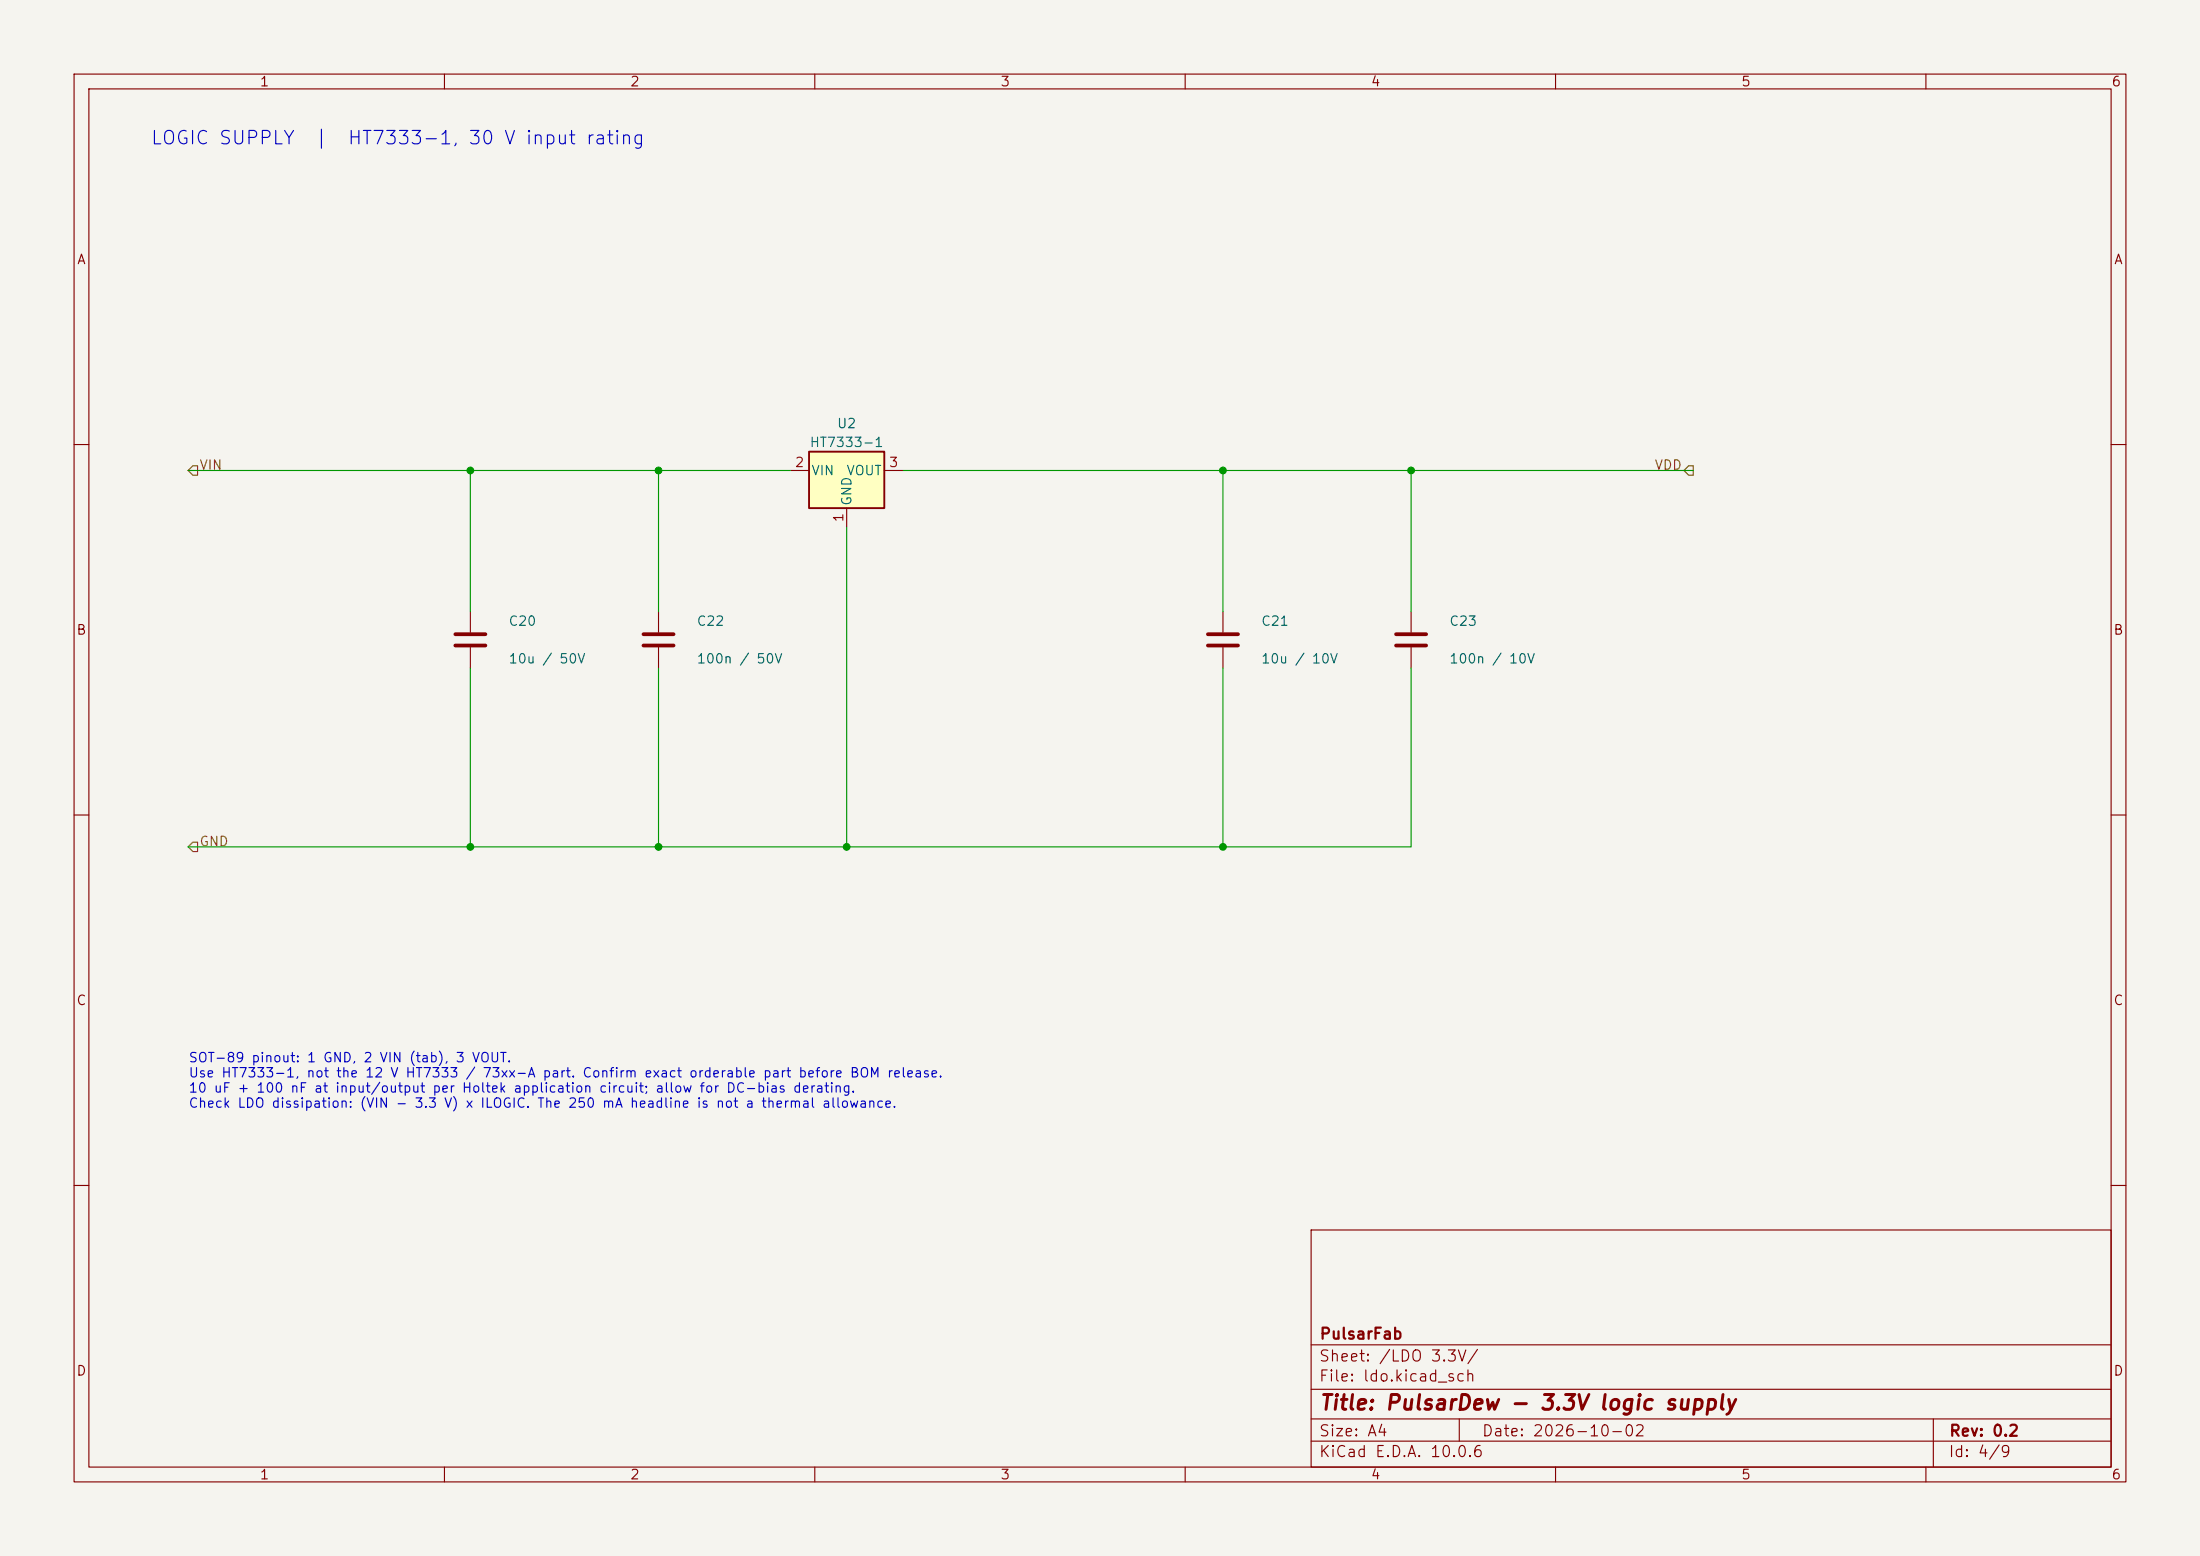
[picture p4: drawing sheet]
(kicad_sch (version 20260306) (generator "eeschema") (generator_version "10.0") (paper "A4")
(title_block (title "PulsarDew - 3.3V logic supply") (date "2026-10-02") (rev "0.2") (company "PulsarFab"))
(lib_symbols
(symbol "pulsarfab:HT7333-1"
 (pin_names
  (offset 0.254))
 (in_bom yes)
 (on_board yes)
 (property "Reference" "U" (at 0 5.08 0) (effects (font (size 1.27 1.27))))
 (property "Value" "HT7333-1" (at 0 2.54 0) (effects (font (size 1.27 1.27))))
 (property "Footprint" "Package_TO_SOT_SMD:SOT-89-3" (at 0 0 0) (effects (font (size 1.27 1.27)) (hide yes)))
 (property "Datasheet" "https://www.holtek.com/webapi/116711/HT73xx-1v120.pdf" (at 0 0 0) (effects (font (size 1.27 1.27)) (hide yes)))
 (property "Description" "3.3V 30V-input LDO, SOT89: 1 GND, 2 VIN, 3 VOUT" (at 0 0 0) (effects (font (size 1.27 1.27)) (hide yes)))
 (symbol "HT7333-1_0_1"
  (rectangle (start -5.08 2.54) (end 5.08 -5.08) (stroke (width 0.254) (type default)) (fill (type background))))
 (symbol "HT7333-1_1_1"
  (pin power_in line (at 0 -7.62 90) (length 2.54) (name "GND" (effects (font (size 1.27 1.27)))) (number "1" (effects (font (size 1.27 1.27)))))
  (pin power_in line (at -7.62 0 0) (length 2.54) (name "VIN" (effects (font (size 1.27 1.27)))) (number "2" (effects (font (size 1.27 1.27)))))
  (pin power_out line (at 7.62 0 180) (length 2.54) (name "VOUT" (effects (font (size 1.27 1.27)))) (number "3" (effects (font (size 1.27 1.27)))))))
(symbol "Device:C"
 (pin_numbers (hide yes))
 (pin_names
  (offset 0.254))
 (exclude_from_sim no)
 (in_bom yes)
 (on_board yes)
 (in_pos_files yes)
 (duplicate_pin_numbers_are_jumpers no)
 (property "Reference" "C" (at 0.635 2.54 0) (show_name no) (do_not_autoplace no) (effects (font (size 1.27 1.27)) (justify left)))
 (property "Value" "C" (at 0.635 -2.54 0) (show_name no) (do_not_autoplace no) (effects (font (size 1.27 1.27)) (justify left)))
 (property "Footprint" "" (at 0.9652 -3.81 0) (show_name no) (do_not_autoplace no) (hide yes) (effects (font (size 1.27 1.27))))
 (property "Datasheet" "" (at 0 0 0) (show_name no) (do_not_autoplace no) (hide yes) (effects (font (size 1.27 1.27))))
 (property "Description" "Unpolarized capacitor" (at 0 0 0) (show_name no) (do_not_autoplace no) (hide yes) (effects (font (size 1.27 1.27))))
 (symbol "C_0_1"
  (polyline (pts (xy -2.032 0.762) (xy 2.032 0.762)) (stroke (width 0.508) (type default)) (fill (type none)))
  (polyline (pts (xy -2.032 -0.762) (xy 2.032 -0.762)) (stroke (width 0.508) (type default)) (fill (type none))))
 (symbol "C_1_1"
  (pin passive line (at 0 3.81 270) (length 2.794) (name "" (effects (font (size 1.27 1.27)))) (number "1" (effects (font (size 1.27 1.27)))))
  (pin passive line (at 0 -3.81 90) (length 2.794) (name "" (effects (font (size 1.27 1.27)))) (number "2" (effects (font (size 1.27 1.27))))))
 (embedded_fonts no)))
(text "LOGIC SUPPLY  |  HT7333-1, 30 V input rating" (at 20.3200 17.7800 0) (effects (font (size 1.8 1.8)) (justify left top)))
(symbol
 (lib_id "pulsarfab:HT7333-1")
 (at 114.3 63.5 0.0)
 (unit 1)
 (in_bom yes)
 (on_board yes)
 (dnp no)
 (property "Reference" "U2" (at 114.3 57.15 0.0) (effects (font (size 1.27 1.27))))
 (property "Value" "HT7333-1" (at 114.3 59.69 0.0) (effects (font (size 1.27 1.27))))
 (property "Footprint" "Package_TO_SOT_SMD:SOT-89-3" (at 114.3 63.5 0.0) (effects (font (size 1.27 1.27)) (hide yes)))
 (property "Datasheet" "https://www.holtek.com/webapi/116711/HT73xx-1v120.pdf" (at 114.3 63.5 0.0) (effects (font (size 1.27 1.27)) (hide yes)))
 (property "Description" "" (at 114.3 63.5 0.0) (effects (font (size 1.27 1.27)) (hide yes)))
 (property "LCSC" "" (at 114.3 63.5 0.0) (effects (font (size 1.27 1.27)) (hide yes)))
 (property "MPN" "HT7333-1" (at 114.3 63.5 0.0) (effects (font (size 1.27 1.27)) (hide yes)))
 (property "Manufacturer" "Holtek" (at 114.3 63.5 0.0) (effects (font (size 1.27 1.27)) (hide yes)))
 (pin "1")
 (pin "2")
 (pin "3"))
(symbol
 (lib_id "Device:C")
 (at 63.5 86.36 0.0)
 (unit 1)
 (in_bom yes)
 (on_board yes)
 (dnp no)
 (property "Reference" "C20" (at 68.58 83.82 0.0) (effects (font (size 1.27 1.27)) (justify left)))
 (property "Value" "10u / 50V" (at 68.58 88.9 0.0) (effects (font (size 1.27 1.27)) (justify left)))
 (property "Footprint" "Capacitor_SMD:C_1210_3225Metric" (at 63.5 86.36 0.0) (effects (font (size 1.27 1.27)) (hide yes)))
 (property "Datasheet" "" (at 63.5 86.36 0.0) (effects (font (size 1.27 1.27)) (hide yes)))
 (property "Description" "" (at 63.5 86.36 0.0) (effects (font (size 1.27 1.27)) (hide yes)))
 (property "LCSC" "" (at 63.5 86.36 0.0) (effects (font (size 1.27 1.27)) (hide yes)))
 (property "MPN" "" (at 63.5 86.36 0.0) (effects (font (size 1.27 1.27)) (hide yes)))
 (pin "1")
 (pin "2"))
(symbol
 (lib_id "Device:C")
 (at 165.1 86.36 0.0)
 (unit 1)
 (in_bom yes)
 (on_board yes)
 (dnp no)
 (property "Reference" "C21" (at 170.18 83.82 0.0) (effects (font (size 1.27 1.27)) (justify left)))
 (property "Value" "10u / 10V" (at 170.18 88.9 0.0) (effects (font (size 1.27 1.27)) (justify left)))
 (property "Footprint" "Capacitor_SMD:C_0805_2012Metric" (at 165.1 86.36 0.0) (effects (font (size 1.27 1.27)) (hide yes)))
 (property "Datasheet" "" (at 165.1 86.36 0.0) (effects (font (size 1.27 1.27)) (hide yes)))
 (property "Description" "" (at 165.1 86.36 0.0) (effects (font (size 1.27 1.27)) (hide yes)))
 (property "LCSC" "" (at 165.1 86.36 0.0) (effects (font (size 1.27 1.27)) (hide yes)))
 (property "MPN" "" (at 165.1 86.36 0.0) (effects (font (size 1.27 1.27)) (hide yes)))
 (pin "1")
 (pin "2"))
(hierarchical_label "VIN" (shape input) (at 25.4000 63.5000 0) (effects (font (size 1.27 1.27)) (justify left bottom)))
(hierarchical_label "VDD" (shape output) (at 228.6000 63.5000 180) (effects (font (size 1.27 1.27)) (justify right bottom)))
(symbol
 (lib_id "Device:C")
 (at 88.9 86.36 0.0)
 (unit 1)
 (in_bom yes)
 (on_board yes)
 (dnp no)
 (property "Reference" "C22" (at 93.98 83.82 0.0) (effects (font (size 1.27 1.27)) (justify left)))
 (property "Value" "100n / 50V" (at 93.98 88.9 0.0) (effects (font (size 1.27 1.27)) (justify left)))
 (property "Footprint" "Capacitor_SMD:C_0603_1608Metric" (at 88.9 86.36 0.0) (effects (font (size 1.27 1.27)) (hide yes)))
 (property "Datasheet" "" (at 88.9 86.36 0.0) (effects (font (size 1.27 1.27)) (hide yes)))
 (pin "1")
 (pin "2"))
(symbol
 (lib_id "Device:C")
 (at 190.5 86.36 0.0)
 (unit 1)
 (in_bom yes)
 (on_board yes)
 (dnp no)
 (property "Reference" "C23" (at 195.58 83.82 0.0) (effects (font (size 1.27 1.27)) (justify left)))
 (property "Value" "100n / 10V" (at 195.58 88.9 0.0) (effects (font (size 1.27 1.27)) (justify left)))
 (property "Footprint" "Capacitor_SMD:C_0402_1005Metric" (at 190.5 86.36 0.0) (effects (font (size 1.27 1.27)) (hide yes)))
 (property "Datasheet" "" (at 190.5 86.36 0.0) (effects (font (size 1.27 1.27)) (hide yes)))
 (pin "1")
 (pin "2"))
(hierarchical_label "GND" (shape input) (at 25.4000 114.3000 0) (effects (font (size 1.27 1.27)) (justify left bottom)))
(text "SOT-89 pinout: 1 GND, 2 VIN (tab), 3 VOUT.\nUse HT7333-1, not the 12 V HT7333 / 73xx-A part. Confirm exact orderable part before BOM release.\n10 uF + 100 nF at input/output per Holtek application circuit; allow for DC-bias derating.\nCheck LDO dissipation: (VIN - 3.3 V) x ILOGIC. The 250 mA headline is not a thermal allowance." (at 25.4000 142.2400 0) (effects (font (size 1.27 1.27)) (justify left top)))
(wire (pts (xy 25.4000 63.5000) (xy 63.5000 63.5000)) (stroke (width 0) (type default)))
(wire (pts (xy 25.4000 114.3000) (xy 63.5000 114.3000)) (stroke (width 0) (type default)))
(wire (pts (xy 63.5000 63.5000) (xy 63.5000 82.5500)) (stroke (width 0) (type default)))
(wire (pts (xy 63.5000 63.5000) (xy 88.9000 63.5000)) (stroke (width 0) (type default)))
(wire (pts (xy 63.5000 90.1700) (xy 63.5000 114.3000)) (stroke (width 0) (type default)))
(wire (pts (xy 63.5000 114.3000) (xy 88.9000 114.3000)) (stroke (width 0) (type default)))
(wire (pts (xy 88.9000 63.5000) (xy 88.9000 82.5500)) (stroke (width 0) (type default)))
(wire (pts (xy 88.9000 63.5000) (xy 106.6800 63.5000)) (stroke (width 0) (type default)))
(wire (pts (xy 88.9000 90.1700) (xy 88.9000 114.3000)) (stroke (width 0) (type default)))
(wire (pts (xy 88.9000 114.3000) (xy 114.3000 114.3000)) (stroke (width 0) (type default)))
(wire (pts (xy 114.3000 71.1200) (xy 114.3000 114.3000)) (stroke (width 0) (type default)))
(wire (pts (xy 114.3000 114.3000) (xy 165.1000 114.3000)) (stroke (width 0) (type default)))
(wire (pts (xy 121.9200 63.5000) (xy 165.1000 63.5000)) (stroke (width 0) (type default)))
(wire (pts (xy 165.1000 63.5000) (xy 165.1000 82.5500)) (stroke (width 0) (type default)))
(wire (pts (xy 165.1000 63.5000) (xy 190.5000 63.5000)) (stroke (width 0) (type default)))
(wire (pts (xy 165.1000 90.1700) (xy 165.1000 114.3000)) (stroke (width 0) (type default)))
(wire (pts (xy 165.1000 114.3000) (xy 190.5000 114.3000)) (stroke (width 0) (type default)))
(wire (pts (xy 190.5000 63.5000) (xy 190.5000 82.5500)) (stroke (width 0) (type default)))
(wire (pts (xy 190.5000 63.5000) (xy 228.6000 63.5000)) (stroke (width 0) (type default)))
(wire (pts (xy 190.5000 90.1700) (xy 190.5000 114.3000)) (stroke (width 0) (type default)))
(junction (at 63.5000 63.5000) (diameter 0) (color 0 0 0 0))
(junction (at 63.5000 114.3000) (diameter 0) (color 0 0 0 0))
(junction (at 88.9000 63.5000) (diameter 0) (color 0 0 0 0))
(junction (at 88.9000 114.3000) (diameter 0) (color 0 0 0 0))
(junction (at 114.3000 114.3000) (diameter 0) (color 0 0 0 0))
(junction (at 165.1000 114.3000) (diameter 0) (color 0 0 0 0))
(junction (at 165.1000 63.5000) (diameter 0) (color 0 0 0 0))
(junction (at 190.5000 63.5000) (diameter 0) (color 0 0 0 0))

(embedded_fonts no))
